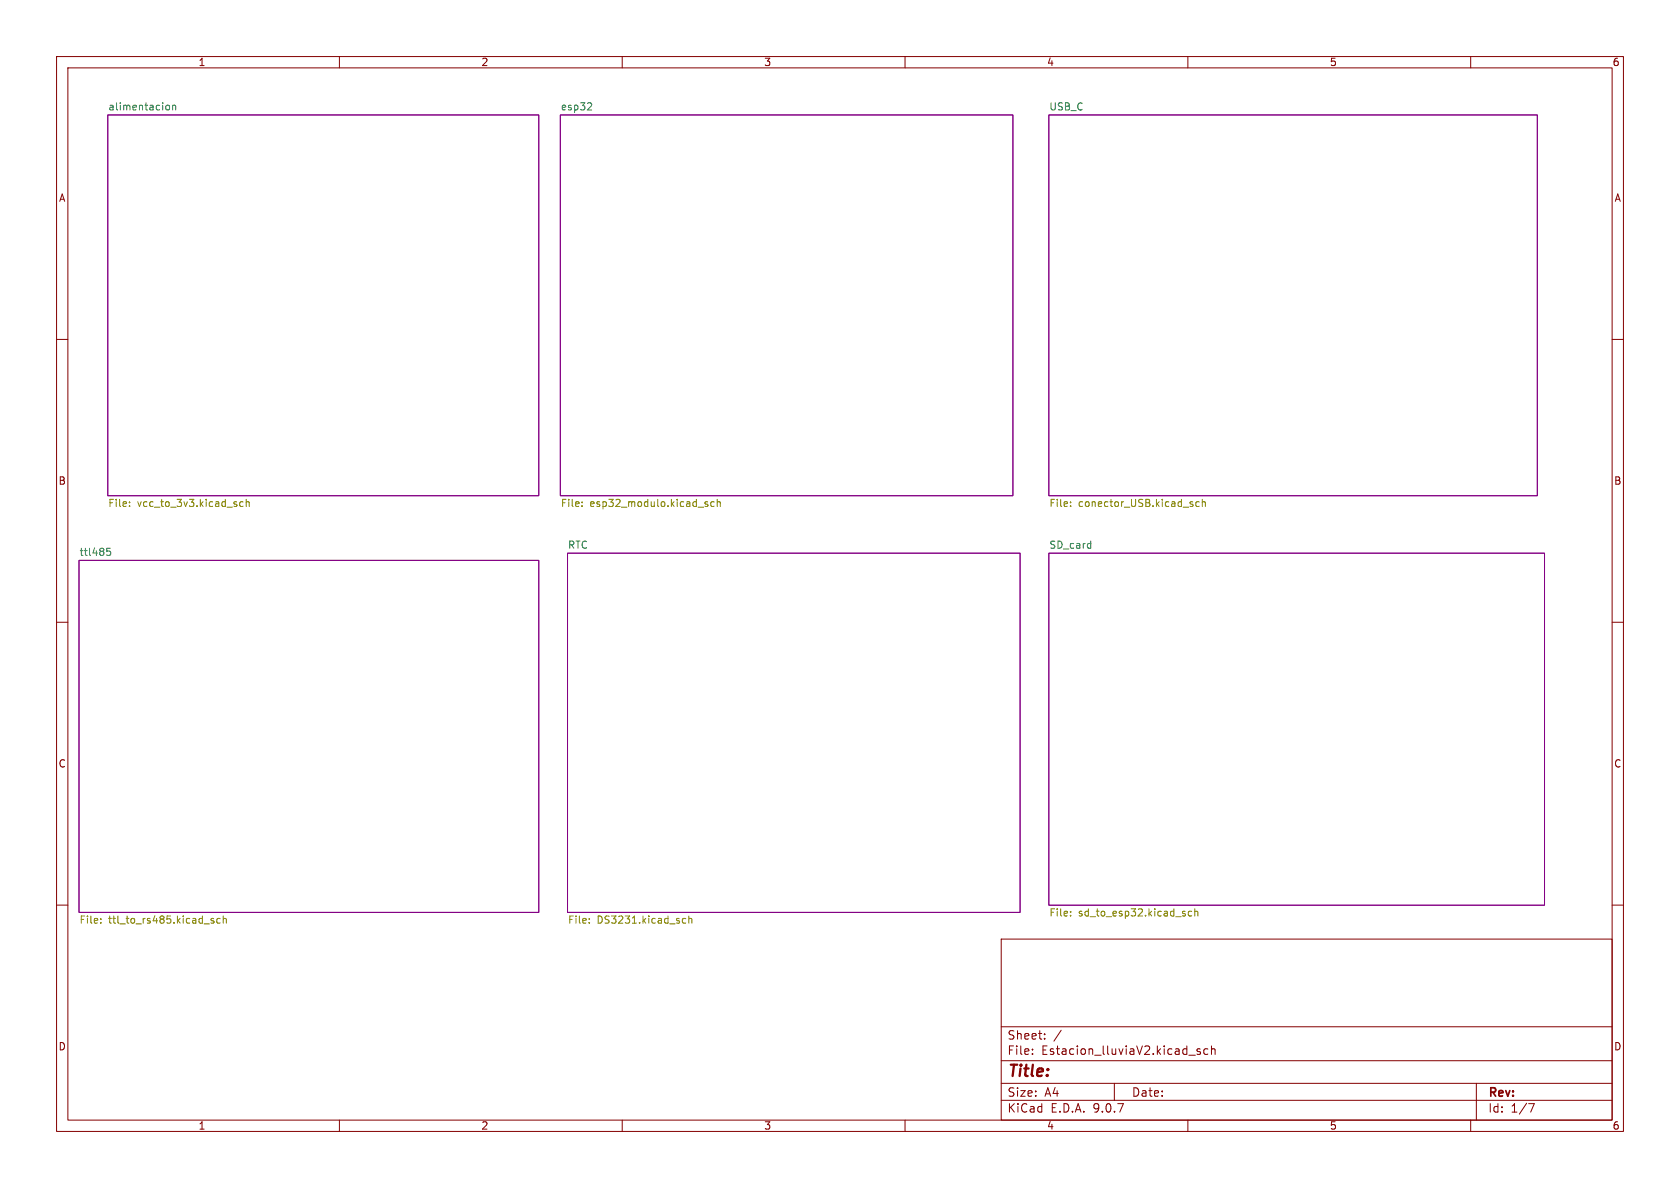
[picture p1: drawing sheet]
<svg xmlns="http://www.w3.org/2000/svg" width="297mm" height="210mm" viewBox="0 0 297 210" stroke-linecap="round" stroke-linejoin="round" font-family="sans-serif">
<path d="M0 0h297v210h-297z" fill="#fff" stroke="#fff" stroke-width=".18"/>
<g fill="none" stroke="#840000" stroke-width=".18">
<path d="M10 10h277v190h-277zM12 12h273v186h-273zM60 10v2M110 10v2M160 10v2M210 10v2M260 10v2M10 60h2M285 60h2M10 110h2M285 110h2M10 160h2"/>
<path d="M177 166h108v32h-108zM285 160h2M60 198v2M110 198v2M160 198v2M177 194.5h108M177 191.5h108M177 187.5h108M177 181.5h108M182.5 186.3v.1M182.5 185.5v.1M184.7 183.6v.1"/>
<path d="M184.7 182.8v.1M187.6 182.1l-1.3 2M197 191.5v3M210 198v2M210.2 186.5h1.1M212.2 185.5l-.4-.1-.2 .2 .1 .2 .5 .2v.3h-.6M213.5 185.5l-.4-.1-.3 .3v.4l.2 .2h.5M214.2 185.5l.2-.1 .3 .1 .1 .9M214.2 184.9v1.5M260 198v2M261 191.5v6.5M270.2 195.1h1l-.6 1.5"/>
</g>
<path d="M19 20.3h76.2v67.3h-76.2zM99.1 20.3h80v67.3h-80zM185.4 20.3h86.4v67.3h-86.4zM14 99.1h81.2v62.2h-81.2zM100.3 97.8h80v63.5h-80zM185.4 97.8h87.6v62.2h-87.6z" fill="none" stroke="#840084" stroke-width=".18"/>
<g fill="none" stroke="#848400" stroke-width=".18">
<path d="M22.9 89.4v.1M22.9 88.8v.1M43 88.8l-.4-.1-.2 .2 .1 .6h.5M43.5 88.8l.2-.1 .3 .1 .1 .7M43.5 88.3v1.2M102.9 89.4v.1M102.9 88.8v.1M124.7 89.1l.5 .2-.1 .2h-.4M124.7 88.8h.4M126.3 88.8l-.4-.1-.3 .2 .2 .6h.5M126.8 88.8l.2-.1 .3 .1v.7M126.8 88.3v1.2"/>
<path d="M189.3 89.4v.1M189.3 88.8v.1M210.9 89.2v.3M212 88.8l-.4-.1-.2 .2 .1 .6h.5M212.6 88.8l.1-.1 .3 .1 .1 .7M212.6 88.3v1.2M17.8 163.1v.1M17.8 162.4v.1M37.3 162.6l.5 .4-.1 .2-.4-.1M37.8 162.4h-.3l-.2 .1M38.9 162.4h-.3l-.3 .2 .1 .5h.5M39.5 162.5l.2-.1h.3v.8"/>
<path d="M39.5 161.9v1.3M104.2 163.1v.1M104.2 162.4v.1M120.8 163.1h.4M120.8 162.4h.4M121.8 162.5l.2-.1h.3v.8M121.8 161.9v1.3M189.3 161.1v.2M189.3 161.8v.1M210.7 161.1h-.4l-.2 .2 .1 .6h.5M211.2 161.2l.2-.1h.3l.1 .8M211.2 160.7v1.2"/>
</g>
<path d="M29.4 18.7l.3-.1 .3 .2-.1 .6h-.5M30.5 18.7l.2-.1 .3 .1 .1 .7M30.5 18.6v.8M104.4 18.2l.2 .2-.1 .3-.7 .7h.8M19.5 96.9h-.6l-.1 .6 .2-.1 .5 .1 .1 .1-.1 .5-.2 .1-.5-.1M192.7 96.1h.1M192.8 95.6v1.3M192.8 96.9h-.1" fill="none" stroke="#008484" stroke-width=".18"/>
<text font-size="2.8" fill="#840000" x="178" y="190.9">Title:</text>
<g font-size="2.1" fill="#840000">
<text x="178" y="184">Sheet:</text>
<text x="178" y="186.7">File:</text>
<text x="184.1" y="186.7">Estacion_lluviaV2.kicad_sch</text>
<text x="178" y="196.9">KiCad</text>
<text x="178" y="194.1">Size:</text>
<text x="184.7" y="194.1">A4</text>
<text x="185.7" y="196.9">E.D.A.</text>
<text x="193.3" y="196.9">9.0.7</text>
<text x="200" y="194.1">Date:</text>
<text x="263" y="194.3">Rev:</text>
<text x="263" y="196.9">Id:</text>
<text x="267.1" y="196.9">1/7</text>
</g>
<g font-size="1.8" fill="#840000">
<text x="35" y="11.9">1</text>
<text x="85" y="11.9">2</text>
<text x="135" y="11.9">3</text>
<text x="185" y="11.9">4</text>
<text x="235" y="11.9">5</text>
<text x="285" y="11.9">6</text>
<text x="10.3" y="35.9">A</text>
<text x="285.3" y="35.9">A</text>
<text x="10.3" y="85.9">B</text>
<text x="285.3" y="85.9">B</text>
<text x="10.3" y="135.9">C</text>
<text x="285.3" y="135.9">C</text>
<text x="10.3" y="185.9">D</text>
<text x="285.3" y="185.9">D</text>
<text x="35" y="199.9">1</text>
<text x="85" y="199.9">2</text>
<text x="135" y="199.9">3</text>
<text x="185" y="199.9">4</text>
<text x="235" y="199.9">5</text>
<text x="285" y="199.9">6</text>
</g>
<g font-size="1.8" fill="#008484">
<text x="19" y="19.6">alimentacion</text>
<text x="99.1" y="19.6">esp32</text>
<text x="185.4" y="19.6">USB_C</text>
<text x="14" y="98.3">ttl485</text>
<text x="100.3" y="97.1">RTC</text>
<text x="185.4" y="97.1">SD_card</text>
</g>
<g font-size="1.8" fill="#848400">
<text x="19" y="89.9">File:</text>
<text x="24.3" y="89.9">vcc_to_3v3.kicad_sch</text>
<text x="99.1" y="89.9">File:</text>
<text x="104.3" y="89.9">esp32_modulo.kicad_sch</text>
<text x="185.4" y="89.9">File:</text>
<text x="190.6" y="89.9">conector_USB.kicad_sch</text>
<text x="14" y="163.6">File:</text>
<text x="19.2" y="163.6">ttl_to_rs485.kicad_sch</text>
<text x="100.3" y="163.6">File:</text>
<text x="105.6" y="163.6">DS3231.kicad_sch</text>
<text x="185.4" y="162.3">File:</text>
<text x="190.6" y="162.3">sd_to_esp32.kicad_sch</text>
</g>
</svg>
